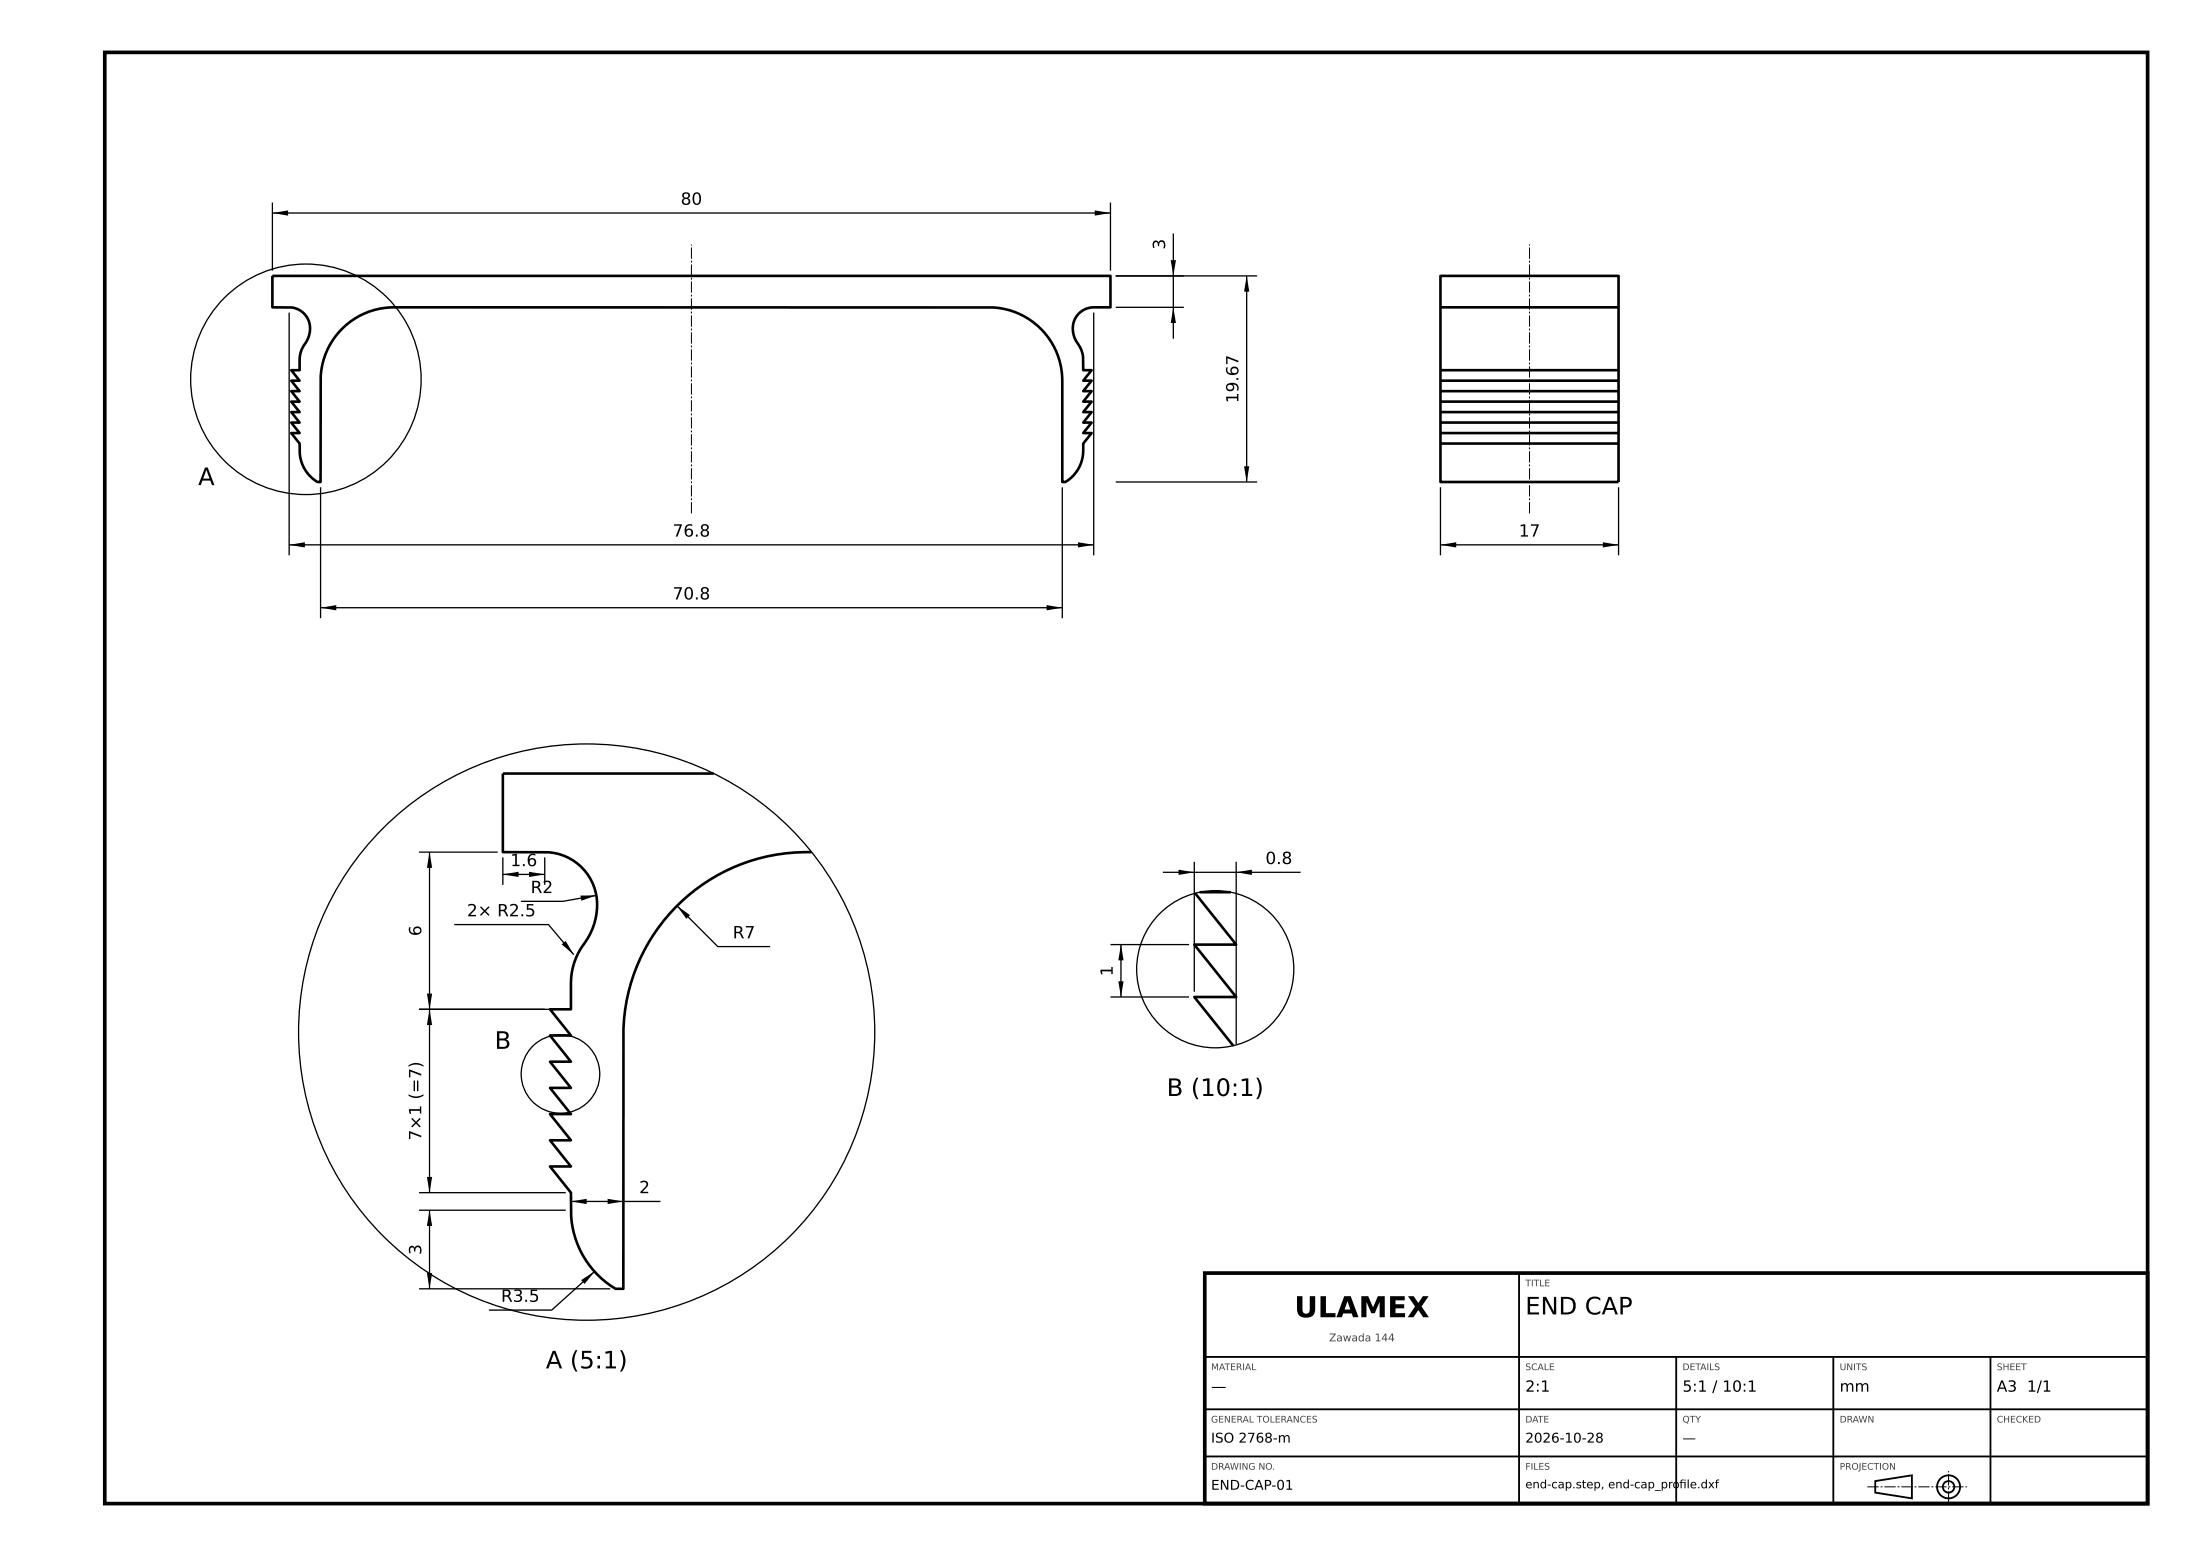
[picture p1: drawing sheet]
<svg xmlns="http://www.w3.org/2000/svg" width="420mm" height="297mm" viewBox="0 0 420 297" stroke-linecap="round" stroke-linejoin="round" font-family="sans-serif">
<path d="M20 10h390v277h-390zM230 243h180v44h-180z" fill="none" stroke="#000" stroke-width=".7" stroke-linecap="butt"/>
<g fill="#000">
<path d="M52 40.7l3-.5v1zM209 40.2l3 .5-3 .5zM224 58.7l.5 3h-1zM223.5 49.7h1l-.5 3zM238 52.7l.5 3h-1zM237.5 89h1l-.5 3zM55.2 104l3-.5v1zM61.2 116l3-.5v1zM199.8 115.5l3 .5-3 .5zM205.8 103.5l3 .5-3 .5zM275 104l3-.5v1zM306 103.5l3 .5-3 .5z"/>
<path d="M82 162.6l.5 3h-1zM96 166.9l3-.5v1zM101 166.4l3 .5-3 .5zM110.8 170.9h3l-2.8 1zM129.3 172.9l2.4 1.8-.7 .7zM225 166l3 .5-3 .5zM236 166.5l3-.5v1zM81.5 189.6h1l-.5 3zM82 192.6l.5 3h-1zM107.2 180.2l.8-.6 1.5 2.6zM213.5 187.3h1l-.5 3zM214 180.3l.5 3h-1z"/>
<path d="M81.5 224.7h1l-.5 3zM82 231l.5 3h-1zM109 229.3l3-.5v1zM116 228.8l3 .5-3 .5zM81.5 243h1l-.5 3zM110.9 244.3l2.6-1.6-1.9 2.4z"/>
</g>
<g fill="none" stroke="#000" stroke-width=".25">
<path d="M52 38.7v13M212 38.7v13M52 40.7h160M55.2 59.7v46.3M208.8 59.7v46.3M213 52.7h27M213 58.7h13M224 44.6v20.1M238 52.7v39.3M61.2 93v25M202.8 93v25M213 92h27"/>
<path d="M275 93v13M309 93v13M55.2 104h153.6M61.2 116h141.6M275 104h34M80 162.6h15M82 162.6v65.1M86.7 176.5h18l4.8 5.7M96 163.7v5.2M96 166.9h8M104 163.7v5.2M113.8 170.9l-6.4 1.1h-8"/>
<path d="M129.3 172.9l7.7 7.8h10M222 166.5h26.3M228 164.5v24.8M236 164.5v34.8M80 192.6h28M212 180.3h15M212 190.3h15M214 180.3v10M80 227.7h28M80 231h28M82 231v15M109 229.3h17.1"/>
<path d="M80 246h36.5M113.5 242.7l-8.2 7.4h-12"/>
<circle cx="58.4" cy="72.4" r="22"/>
<circle cx="112" cy="197" r="55"/>
<circle cx="232" cy="185" r="15"/>
<circle cx="107" cy="205" r="7.5"/>
</g>
<g fill="none" stroke="#000" stroke-width=".35">
<path d="M230 259h180M290 243v44M320 259v28M350 259v28M380 259v28M230 269h180M230 278h180M358 282.7l7-1.1v4.4l-7-1.1z"/>
<circle cx="372" cy="283.8" r="2.2"/>
<circle cx="372" cy="283.8" r="1.1"/>
</g>
<g fill="none" stroke="#000" stroke-width=".5">
<path d="M52 52.7h160v6h-3.2a4.1 4.1 0 0 0-3.4 6.3l.5 .8a5 5 0 0 1 .9 2.3v2.6h1.6l-1.6 2h1.6l-1.6 2h1.6l-1.6 2h1.6l-1.6 2h1.6l-1.6 2h1.6l-1.6 2h1.6l-1.6 2a7.3 7.3 0 0 1-3.4 7.3h-.6v-19.3a14 14 0 0 0-13.1-14h-114.5a14 14 0 0 0-14 13.1v20.2h-.6a7 7 0 0 1-3.4-5.3v-2l-1.6-2h1.6l-1.6-2h1.6l-1.6-2h1.6l-1.6-2h1.6l-1.6-2h1.6l-1.6-2h1.6l-1.6-2h1.6v-2.2a5.8 5.8 0 0 1 1.4-3.4 4.2 4.2 0 0 0-2.9-6.4h-3.7zM275 52.7h34v39.3h-34zM275 58.7h34M275 70.7h34M275 72.7h34M275 74.7h34M275 76.7h34M275 78.7h34M275 80.7h34M275 82.7h34M275 84.7h34M136.3 147.6h-40.3v15l8.8 .1a10.2 10.2 0 0 1 8.6 13.7 14.2 14.2 0 0 1-2.5 4.6 12.5 12.5 0 0 0-1.9 6.7v4.9h-4l4 5.1h-4l4 5h-4l4 5h-4l4 5h-4l4 5h-4l4 5h-4l4 5a22.5 22.5 0 0 0 .9 8.9 17.5 17.5 0 0 0 7.6 9.4h1.5v-49.7a35 35 0 0 1 36-33.7"/>
<path d="M228.2 170.5l7.8 9.8h-8l8 10h-8l7.4 9.3M229 170.3h6"/>
</g>
<path d="M132 98v-51.3M292 98v-51.3M356.5 283.8h19M372 286.8v-6" fill="none" stroke="#000" stroke-width=".19" stroke-dasharray="2.2 .4 .4 .4" stroke-linecap="butt"/>
<text font-size="5.5" x="247.1" y="251.4">ULAMEX</text>
<g font-size="4.6">
<text x="37.8" y="92.6">A</text>
<text x="94.4" y="200.2">B</text>
<text x="222.7" y="209.2">B (10:1)</text>
<text x="291.2" y="250.9">END CAP</text>
<text x="104.2" y="261.2">A (5:1)</text>
</g>
<g font-size="3.2">
<text x="129.9" y="39.1">80</text>
<text x="222.4" y="47.6" transform="rotate(-90 222.4 47.6)">3</text>
<text x="236.4" y="76.9" transform="rotate(-90 236.4 76.9)">19.67</text>
<text x="128.4" y="102.4">76.8</text>
<text x="289.9" y="102.4">17</text>
<text x="128.4" y="114.4">70.8</text>
<text x="97.4" y="165.3">1.6</text>
<text x="241.6" y="164.9">0.8</text>
<text x="101.3" y="170.5">R2</text>
<text x="80.4" y="178.7" transform="rotate(-90 80.4 178.7)">6</text>
<text x="89.1" y="174.9">2× R2.5</text>
<text x="139.9" y="179.1">R7</text>
<text x="212.4" y="186.3" transform="rotate(-90 212.4 186.3)">1</text>
<text x="80.4" y="217.7" transform="rotate(-90 80.4 217.7)">7×1 (=7)</text>
<text x="122" y="227.8">2</text>
<text x="80.4" y="239.5" transform="rotate(-90 80.4 239.5)">3</text>
<text x="95.6" y="248.5">R3.5</text>
</g>
<g font-size="2.9">
<text x="231.2" y="265.6">—</text>
<text x="291.2" y="265.6">2:1</text>
<text x="321.2" y="265.6">5:1 / 10:1</text>
<text x="351.2" y="265.6">mm</text>
<text x="381.2" y="265.6">A3 1/1</text>
</g>
<g font-size="2.6">
<text x="231.2" y="275.4">ISO 2768-m</text>
<text x="291.2" y="275.4">2026-10-28</text>
<text x="321.2" y="275.4">—</text>
<text x="231.2" y="284.4">END-CAP-01</text>
</g>
<g font-size="2.2">
<text x="291.2" y="284.1">end-cap.step, end-cap_pro</text>
<text x="320.6" y="284.1">fle.dxf</text>
<text x="320.6" y="284.1">i</text>
</g>
<text font-size="2" fill="#444" x="253.7" y="256">Zawada 144</text>
<g font-size="1.7" fill="#444">
<text x="291.2" y="245.5">TITLE</text>
<text x="231.2" y="261.5">MATERIAL</text>
<text x="291.2" y="261.5">SCALE</text>
<text x="321.2" y="261.5">DETAILS</text>
<text x="351.2" y="261.5">UNITS</text>
<text x="381.2" y="261.5">SHEET</text>
<text x="231.2" y="271.5">GENERAL TOLERANCES</text>
<text x="291.2" y="271.5">DATE</text>
<text x="321.2" y="271.5">QTY</text>
<text x="351.2" y="271.5">DRAWN</text>
<text x="381.2" y="271.5">CHECKED</text>
<text x="231.2" y="280.5">DRAWING NO.</text>
<text x="291.2" y="280.5">FILES</text>
<text x="351.2" y="280.5">PROJECTION</text>
</g>
</svg>
